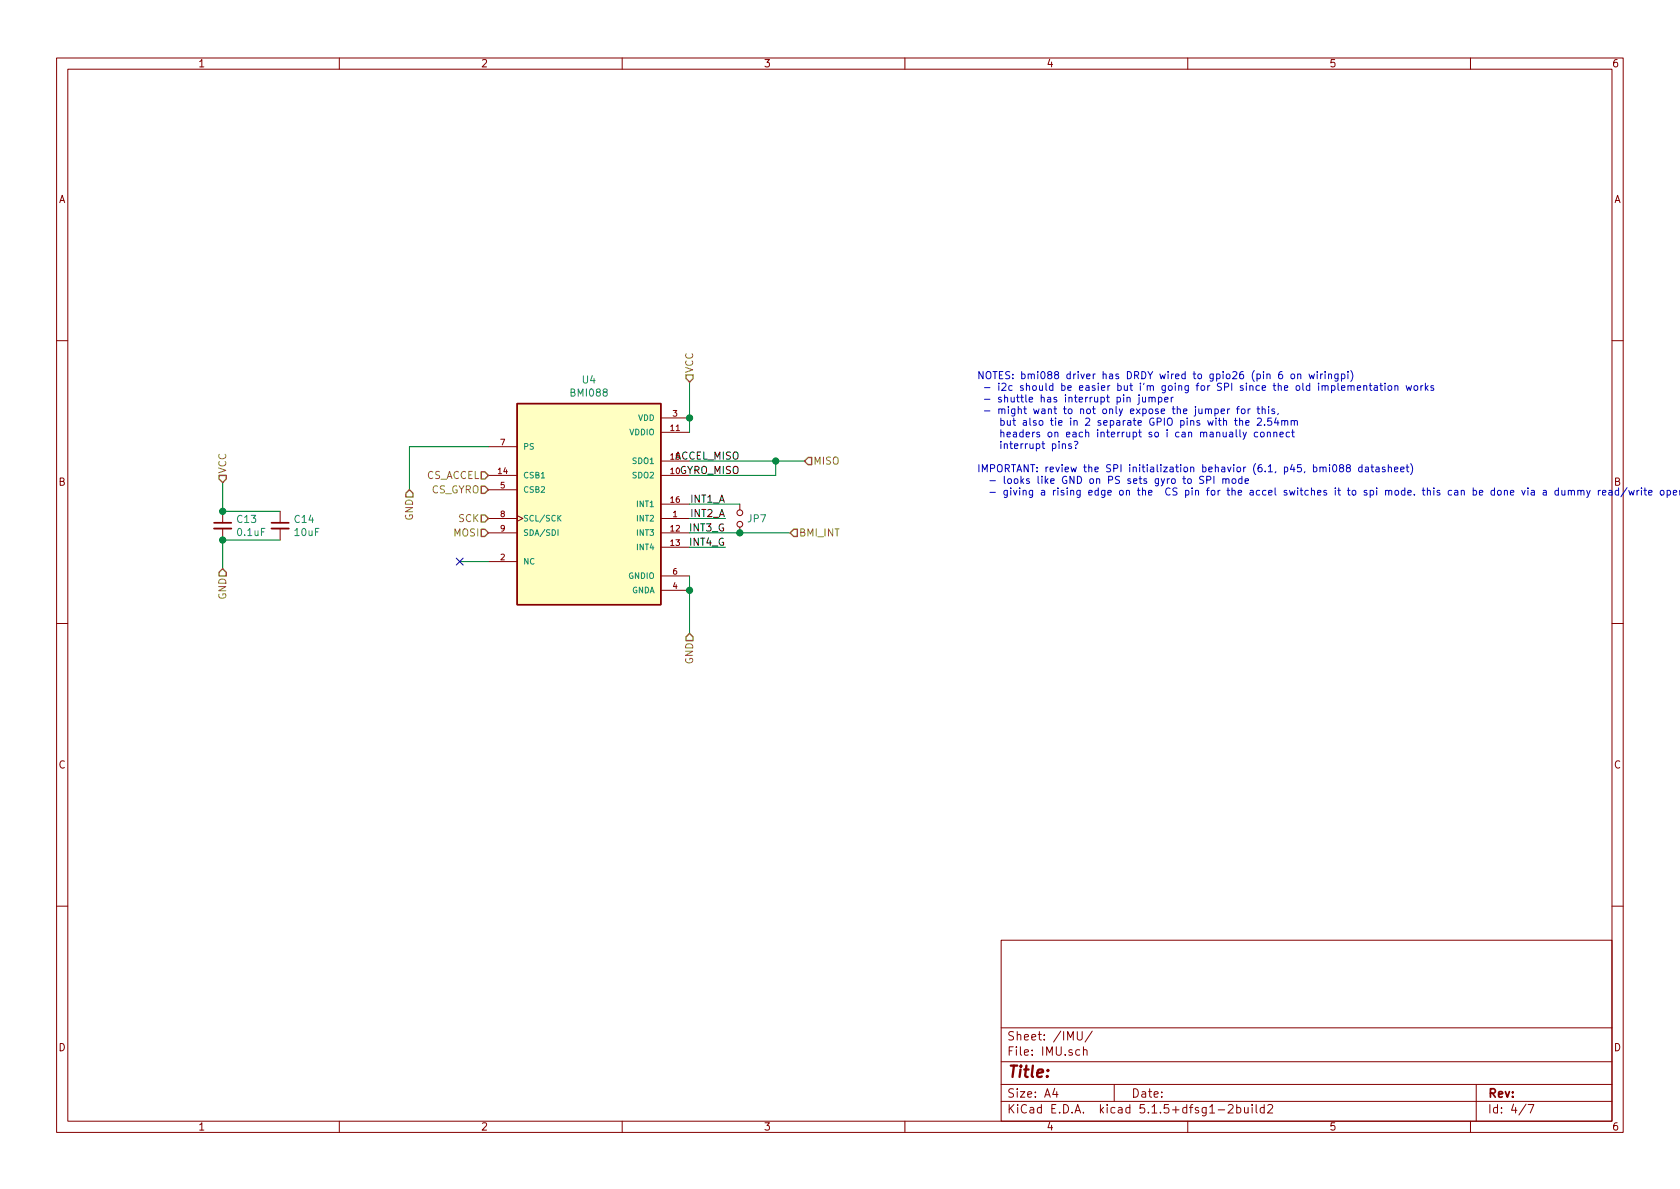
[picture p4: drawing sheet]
EESchema Schematic File Version 4
EELAYER 30 0
EELAYER END
$Descr A4 11693 8268
encoding utf-8
Sheet 4 7
Title ""
Date ""
Rev ""
Comp ""
Comment1 ""
Comment2 ""
Comment3 ""
Comment4 ""
$EndDescr
$Comp
L BMI088:BMI088 U4
U 1 1
P 4100 3500
F 0 "U4" H 4100 4367 50  0000 C CNN
F 1 "BMI088" H 4100 4276 50  0000 C CNN
F 2 "BMI088:PQFN50P450X300X100-16N" H 4100 3500 50  0001 L BNN
F 3 "" H 4100 3500 50  0001 L BNN
F 4 "https://pricing.snapeda.com/search/part/BMI088/?ref=eda" H 4100 3500 50  0001 L BNN "PURCHASE-URL"
F 5 "VFLGA-16 Bosch Sensortec" H 4100 3500 50  0001 L BNN "PACKAGE"
F 6 "BMI088" H 4100 3500 50  0001 L BNN "MP"
F 7 "None" H 4100 3500 50  0001 L BNN "PRICE"
F 8 "In Stock" H 4100 3500 50  0001 L BNN "AVAILABILITY"
F 9 "Bosch Sensortec" H 4100 3500 50  0001 L BNN "MF"
F 10 "Accelerometer, Gyroscope, 6 Axis Sensor I²C, SPI Output" H 4100 3500 50  0001 L BNN "DESCRIPTION"
F 11 "BMI088 IMU" H 4100 3500 50  0001 C CNN "Description"
F 12 "BMI088" H 4100 3500 50  0001 C CNN "Manufacturer_Part_Number"
F 13 "IMU" H 4100 3500 50  0001 C CNN "category"
	1    4100 3500
	1    0    0    -1  
$EndComp
NoConn ~ 3200 3900
Wire Wire Line
	3400 3900 3200 3900
Wire Wire Line
	4800 4000 4800 4100
Connection ~ 4800 4100
Wire Wire Line
	4800 4100 4800 4400
Text Notes 6800 3450 0    50   ~ 0
NOTES: bmi088 driver has DRDY wired to gpio26 (pin 6 on wiringpi)\n - i2c should be easier but i'm going for SPI since the old implementation works\n - shuttle has interrupt pin jumper\n - might want to not only expose the jumper for this,\n    but also tie in 2 separate GPIO pins with the 2.54mm \n    headers on each interrupt so i can manually connect \n    interrupt pins?\n\nIMPORTANT: review the SPI initialization behavior (6.1, p45, bmi088 datasheet)\n  - looks like GND on PS sets gyro to SPI mode\n  - giving a rising edge on the  CS pin for the accel switches it to spi mode. this can be done via a dummy read/write operation
Text HLabel 5500 3700 2    50   Input ~ 0
BMI_INT
Text Label 5050 3500 2    50   ~ 0
INT1_A
Text Label 5050 3600 2    50   ~ 0
INT2_A
Wire Wire Line
	4800 3500 5150 3500
Wire Wire Line
	4800 3600 5050 3600
Text Label 5050 3700 2    50   ~ 0
INT3_G
Wire Wire Line
	4800 3800 5050 3800
Text Label 5050 3800 2    50   ~ 0
INT4_G
Wire Wire Line
	3400 3100 2850 3100
Wire Wire Line
	2850 3100 2850 3400
Wire Wire Line
	4800 3000 4800 2900
Connection ~ 4800 2900
Wire Wire Line
	4800 2900 4800 2650
$Comp
L Device:C_Small C13
U 1 1
P 1550 3650
F 0 "C13" H 1642 3696 50  0000 L CNN
F 1 "0.1uF" H 1642 3605 50  0000 L CNN
F 2 "Capacitor_SMD:C_0603_1608Metric_Pad1.05x0.95mm_HandSolder" H 1550 3650 50  0001 C CNN
F 3 "~" H 1550 3650 50  0001 C CNN
F 4 "16V MLCC 10%" H 1550 3650 50  0001 C CNN "Description"
F 5 "C0603C104K4RACTU" H 1550 3650 50  0001 C CNN "Manufacturer_Part_Number"
F 6 "IMU" H 1550 3650 50  0001 C CNN "category"
F 7 "0603" H 1550 3650 50  0001 C CNN "package"
	1    1550 3650
	1    0    0    -1  
$EndComp
$Comp
L Device:C_Small C14
U 1 1
P 1950 3650
F 0 "C14" H 2042 3696 50  0000 L CNN
F 1 "10uF" H 2042 3605 50  0000 L CNN
F 2 "Capacitor_SMD:C_0603_1608Metric_Pad1.05x0.95mm_HandSolder" H 1950 3650 50  0001 C CNN
F 3 "~" H 1950 3650 50  0001 C CNN
F 4 "25V MLCC 10%" H 1950 3650 50  0001 C CNN "Description"
F 5 "GRM188R61E106KA73J" H 1950 3650 50  0001 C CNN "Manufacturer_Part_Number"
F 6 "IMU" H 1950 3650 50  0001 C CNN "category"
F 7 "0603" H 1950 3650 50  0001 C CNN "package"
	1    1950 3650
	1    0    0    -1  
$EndComp
Wire Wire Line
	1550 3350 1550 3550
Wire Wire Line
	1550 3550 1950 3550
Connection ~ 1550 3550
Wire Wire Line
	1950 3750 1550 3750
Wire Wire Line
	1550 3750 1550 3950
Connection ~ 1550 3750
Text Label 5150 3200 2    50   ~ 0
ACCEL_MISO
Text Label 5150 3300 2    50   ~ 0
GYRO_MISO
Wire Wire Line
	5400 3200 5400 3300
Wire Wire Line
	4800 3300 5400 3300
Wire Wire Line
	4800 3200 5400 3200
Wire Wire Line
	5400 3200 5600 3200
Connection ~ 5400 3200
Text HLabel 5600 3200 2    50   Input ~ 0
MISO
Text HLabel 3400 3300 0    50   Input ~ 0
CS_ACCEL
Text HLabel 3400 3400 0    50   Input ~ 0
CS_GYRO
Text HLabel 3400 3600 0    50   Input ~ 0
SCK
Text HLabel 3400 3700 0    50   Input ~ 0
MOSI
Text HLabel 4800 4400 3    50   Input ~ 0
GND
Text HLabel 1550 3950 3    50   Input ~ 0
GND
Text HLabel 2850 3400 3    50   Input ~ 0
GND
Text HLabel 1550 3350 1    50   Input ~ 0
VCC
Text HLabel 4800 2650 1    50   Input ~ 0
VCC
Wire Wire Line
	4800 3700 5150 3700
$Comp
L Device:Jumper_NO_Small JP7
U 1 1
P 5150 3600
F 0 "JP7" V 5150 3648 50  0000 L CNN
F 1 "Jumper_NO_Small" V 5195 3648 50  0001 L CNN
F 2 "Connector_PinHeader_2.54mm:PinHeader_1x02_P2.54mm_Vertical" H 5150 3600 50  0001 C CNN
F 3 "~" H 5150 3600 50  0001 C CNN
F 4 "Pin Header" H 5150 3600 50  0001 C CNN "Description"
F 5 "IMU" H 5150 3600 50  0001 C CNN "category"
F 6 "2x2.54mm" H 5150 3600 50  0001 C CNN "package"
	1    5150 3600
	0    1    1    0   
$EndComp
Connection ~ 5150 3700
Wire Wire Line
	5150 3700 5500 3700
$EndSCHEMATC
